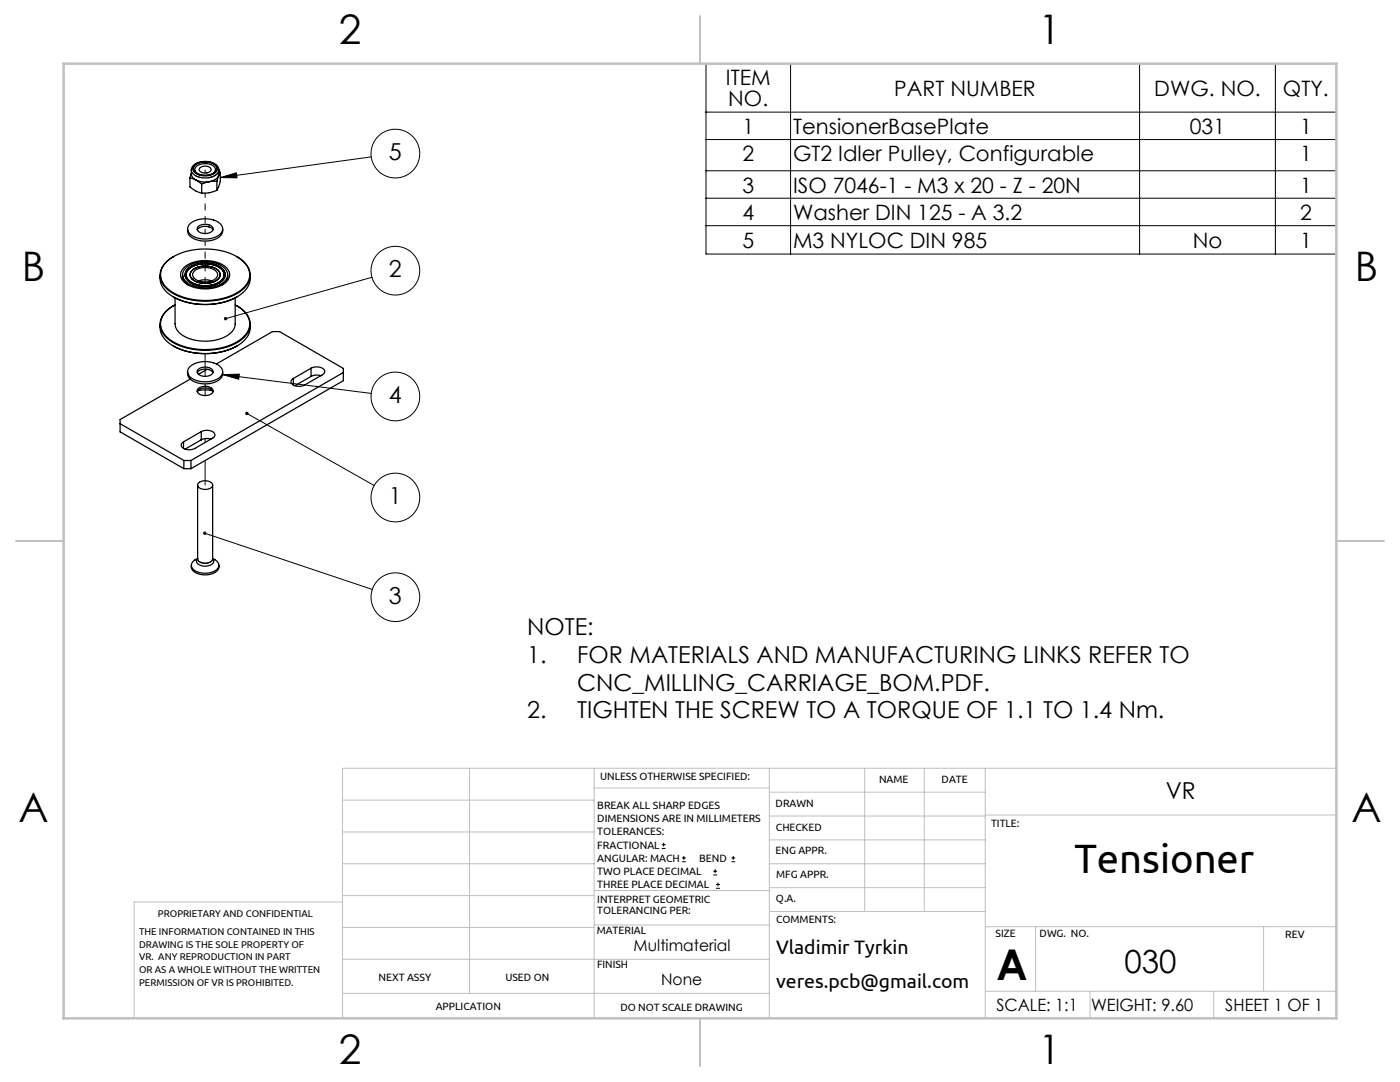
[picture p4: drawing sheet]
<svg xmlns="http://www.w3.org/2000/svg" width="279mm" height="216mm" viewBox="0 0 279 216" stroke-linecap="round" stroke-linejoin="round" font-family="sans-serif">
<g fill="none" stroke="#000" stroke-width=".2">
<path d="M140.9 12.7h125.8v38h-125.8zM157.8 12.7v38M227.4 12.7v38M254.5 12.7v38M44 35.4l3.2-.9 .1 1zM74.1 31.3l-30.1 4.1M140.9 22.4h125.8M140.9 27.8h125.8M140.9 34.1h125.8M140.9 39.6h125.8M74.2 55.3l-29.2 8.3M140.9 45h125.8"/>
<path d="M44.4 74.7l29.7 3.8M44.4 74.7h3.4l-.2 1zM49.3 82.5l25.4 14.4M40.9 106.4l33.4 11.2M132.1 169.3h.7M132.1 168.5h.7M132.4 168.2v.7M136.1 171.9h.8M136.1 171.2h.8M136.5 170.8v.8M142.3 174.6h.8M142.3 173.8h.8"/>
<path d="M142.7 173.5v.7M142.9 177.3h.8M142.9 176.5h.8M143.3 176.1v.8M146 171.9h.7M146 171.2h.7M146.3 170.8v.8"/>
<circle cx="78.9" cy="30.6" r="4.9"/>
<circle cx="78.9" cy="54" r="4.9"/>
<circle cx="78.9" cy="79.1" r="4.9"/>
<circle cx="78.9" cy="99.3" r="4.9"/>
<circle cx="78.9" cy="119.2" r="4.9"/>
</g>
<g fill="none" stroke="#c0c0c0" stroke-width=".2">
<path d="M68.4 159.7h50.2M93.7 153.3v44.9M118.6 153.3v49.9M118.6 157.2h34.9M153.5 153.3v49.9M153.5 158.1h43.1M172.6 153.3v28.6M184.5 153.3v28.6M196.6 153.3v49.9M266.7 153.3h-198.3v49.9M68.4 178.7h50.2M68.4 172.4h50.2"/>
<path d="M68.4 166h50.2M68.4 180h-41.6v23.2M118.6 177.7h35.1M153.5 167.6h43.1M153.5 162.8h43.1M153.5 172.4h43.1M153.5 177.1h43.1M196.6 162.6h70.1M68.4 198.2h85.1M68.4 185.1h50.2M68.4 191.4h50.2M118.6 191.4h34.9"/>
<path d="M118.6 184.6h35.1M153.7 181.9h42.9M196.6 197.8h70.1M196.6 184.9h70.1M206.7 184.9v12.9M217.5 197.8v5.4M242.2 197.8v5.4M252.2 184.9v12.9"/>
</g>
<path d="M139.7 3.2v9.5M3.2 107.9h9.5M266.7 107.9h9.5M139.7 203.2v9.5" fill="none" stroke="#c0c0c0" stroke-width=".25"/>
<path d="M12.7 12.7h254v190.5h-254z" fill="none" stroke="#c0c0c0" stroke-width=".5"/>
<path d="M49 82.3l.3 .2-.3-.2a.34 .34 0 0 0 .2 .5 .34 .34 0 0 0 .4-.4 .34 .34 0 0 0-.6-.1zM40.6 106.2l-.1 .1 .4 .1-.4-.1a.34 .34 0 0 0 .4 .4 .34 .34 0 0 0 .3-.4 .34 .34 0 0 0-.6-.1zM44.4 74.7h3.4l-.2 1zM44.8 63.4l-.1 .3 .3-.1-.3 .1a.34 .34 0 0 0 .5 .2 .34 .34 0 0 0 .1-.5 .34 .34 0 0 0-.5 0zM44 35.4l3.2-.9 .1 1z" fill="#000"/>
<g fill="none" stroke="#000" stroke-width=".25">
<path d="M37.9 35.5v1.8l1.2 .8 1.2 .4M37.9 35.5l1.2 .4M38.2 33.9l.1 1.3 .8 .7M38.2 34.6l-.3 .9M38.2 33.9a1.98 1.98 0 0 0 2 1.6 3 3 0 0 0 3.5-1.4v-.2M38.2 33.9a2.31 2.31 0 0 1 2.6-1.7 2.45 2.45 0 0 1 2.9 1.7M38.8 33a3.3 3.3 0 0 1 4.5 .4 1.51 1.51 0 0 1-1.6 1.6 2.66 2.66 0 0 1-3.2-1.2v-.4zM39 32.9a3.2 3.2 0 0 1 4.2 .4 1.24 1.24 0 0 1-1.2 1.6 2.88 2.88 0 0 1-3.4-1v-.4zM39.1 35.9a4.3 4.3 0 0 0 2.7 .3M39.1 35.9l1.2 .8M39.2 33.2a2.76 2.76 0 0 1 3.8 .4 1.22 1.22 0 0 1-1.4 1.3 2.19 2.19 0 0 1-2.7-1l.1-.4zM39.9 33.5a1.49 1.49 0 0 1 2.2 .3 1.34 1.34 0 0 1-2.4 0z"/>
<path d="M40.3 36.7v1.8M41.8 36.2l-1.5 .5M43.3 38l-1.5 .5h-1.5M43.3 36.2h-1.5M43.3 36.2v1.8M43.6 35.1a2.36 2.36 0 0 1-1.8 1.1M43.6 35.1l-.3 1.1M43.7 33.9l-.1 1.2M43.7 34.2l.3 .2M44 34.4a5.7 5.7 0 0 1-.4 2.9l-.3 .7M44 34.4l-.4 .7M31.9 54.9a4.6 4.6 0 0 0 3.1 4.5 13.9 13.9 0 0 0 13-.6 4.1 4.1 0 0 0 1.9-3.9"/>
<path d="M33.2 52.3a12.3 12.3 0 0 1 10.2-2.4 8.2 8.2 0 0 1 6.1 3.6 3.6 3.6 0 0 1-1.6 4.5 13.5 13.5 0 0 1-14 0 3.5 3.5 0 0 1-.7-5.7zM34.6 59.2a13.9 13.9 0 0 0 12.7 0M34.6 51.2a4.1 4.1 0 0 0-2.5 4.7 6.7 6.7 0 0 0 4.9 3.7 13.6 13.6 0 0 0 11.2-1.6 3.6 3.6 0 0 0 .1-6.1l-1.1-.7M34.9 59.4v5.2a3.7 3.7 0 0 0 3.1 3 8.9 8.9 0 0 0 8-1.1l.7-.9 .2-.7v-5.5M36.4 54.8a2.13 2.13 0 0 0 1.2 2.1M36.7 53.4a7 7 0 0 1 8.6 .1 2.05 2.05 0 0 1-.9 3.3 7.3 7.3 0 0 1-7.7-.5 1.86 1.86 0 0 1 0-2.9zM37.1 53.5a6.5 6.5 0 0 1 7.8 .1 1.91 1.91 0 0 1-.9 3.1 6.5 6.5 0 0 1-7.1-.8 1.69 1.69 0 0 1 .2-2.4zM37.4 53.8a5.7 5.7 0 0 1 7.1 0 1.68 1.68 0 0 1-.8 2.7 5.8 5.8 0 0 1-6.4-.7 1.48 1.48 0 0 1 .1-2zM37.4 45.7a2.06 2.06 0 0 0 1.9 2.2 4.6 4.6 0 0 0 5-1.2l.1-1M37.6 53.8a5.4 5.4 0 0 1 6.7 0 1.63 1.63 0 0 1-.9 2.7 5.3 5.3 0 0 1-6-.9l-.2-.5v-.6zM37.6 53.8a5.4 5.4 0 0 1 6.7 0 1.62 1.62 0 0 1-.9 2.7 5.3 5.3 0 0 1-6-.9l-.3-.8 .2-.5zM38 44.6a5 5 0 0 1 6.1 .2 1.48 1.48 0 0 1-.7 2.3 5.1 5.1 0 0 1-5.6-.6 1.32 1.32 0 0 1 .2-1.9z"/>
<path d="M38.3 54a4.2 4.2 0 0 1 5.4 .2 1.46 1.46 0 0 1-1.2 2.1 4.2 4.2 0 0 1-4.4-.9l-.2-.7zM38.4 53.9a4.2 4.2 0 0 1 5.3 .3 1.43 1.43 0 0 1-1.1 2.1 3.9 3.9 0 0 1-4.6-1.1v-.7zM38.8 54.1a3.5 3.5 0 0 1 4.5 .2 1.19 1.19 0 0 1-1 1.7 3.2 3.2 0 0 1-3.8-.9v-.6zM39.4 45.9a2.05 2.05 0 0 1 3.1 0M39.6 45.2a2.11 2.11 0 0 1 2.9 .3 1.36 1.36 0 0 1-1.8 1.1 1.16 1.16 0 0 1-1.3-1.1zM39.6 56a4.1 4.1 0 0 1 2.7 0M45.4 54.8a2.11 2.11 0 0 1-1.1 2.1M31.9 64.7a4.6 4.6 0 0 0 3.1 4.5 13.9 13.9 0 0 0 13-.6 4.1 4.1 0 0 0 1.9-3.9M34.6 69a13.9 13.9 0 0 0 12.7 0M34.6 61a4.1 4.1 0 0 0-2.5 4.7 6.7 6.7 0 0 0 4.9 3.7 13.6 13.6 0 0 0 11.2-1.6 3.6 3.6 0 0 0 .1-6.1l-1.1-.7M34.9 60.8a4.2 4.2 0 0 0-2.7 4.8 6.7 6.7 0 0 0 4.9 3.7 13.2 13.2 0 0 0 11.2-1.8 3.5 3.5 0 0 0-.3-6l-1.1-.7M37.4 74.2a2.06 2.06 0 0 0 1.9 2.2 4.6 4.6 0 0 0 5-1.2l.1-1"/>
<path d="M38 75.6l-14 8.1v2.5l12.7 7.3M38 73.1a5 5 0 0 1 6.1 .2 1.48 1.48 0 0 1-.7 2.3 5.1 5.1 0 0 1-5.6-.6 1.32 1.32 0 0 1 .2-1.9zM39.4 78.2a2.01 2.01 0 0 1 3.1 0M39.4 74.4a2.05 2.05 0 0 1 3.1 0M39.4 78a5.3 5.3 0 0 1 3 0M39.5 77.6a2.16 2.16 0 0 1 3 .2 1.24 1.24 0 0 1-1.6 1.1 1.29 1.29 0 0 1-1.5-1zM39.6 73.7a2.11 2.11 0 0 1 2.9 .3 1.36 1.36 0 0 1-1.8 1.1 1.16 1.16 0 0 1-1.3-1.1zM41.3 73.7l-1.7 1M43.2 72.6l11.2-6.4h1.4l12.7 7.3v2.5l-30.4 17.5M58.5 75.5v1.3M62.1 73.5a2.05 2.05 0 0 1 2.7 .5v.3l-.3 .4-3.7 2.1a2.05 2.05 0 0 1-2.7-.5v-.3l.4-.5M62.1 73.5l-3.6 2"/>
<path d="M62.1 73.5v1.6M62.1 75.1l-3.2 1.9M64 75a2.55 2.55 0 0 0-1.9 .1M68.5 74.3l-30.4 17.6M24 84.5l12.7 7.4M36.6 88.2v1.3M36.7 91.9h1.4M36.7 93.5h1.4M36.7 91.9v1.6M38.1 91.9v1.6M39.4 96.8v14.7M39.6 96.4a1.97 1.97 0 0 1 2.8 .3 1.33 1.33 0 0 1-1.7 .9 .97 .97 0 0 1-1.2-1.1z"/>
<path d="M40.2 86.1a2.05 2.05 0 0 1 2.7 .6l-.1 .3-.2 .3-3.7 2.2a2.05 2.05 0 0 1-2.7-.5v-.4l.4-.4M40.2 86.1l-3.6 2.1M40.2 86.1v1.7M40.2 87.8l-3.3 1.8M42.1 87.6a2.55 2.55 0 0 0-1.9 .2M42.4 96.8v14.7M38.2 112.8a1.86 1.86 0 0 0 2 1.8 3.1 3.1 0 0 0 3.5-1.2v-.6M39.4 111.4a1.47 1.47 0 0 0-1.1 1.8 3.6 3.6 0 0 0 5.3 0 1.2 1.2 0 0 0-.7-1.5l-.5-.3M39.4 111.5a1.8 1.8 0 0 0 2.9 .4l.1-.4M39.4 111.5a.83 .83 0 0 0-.1 .9 .83 .83 0 0 0 .8 .5 2.07 2.07 0 0 0 2.6-.8l-.3-.6M39.4 111.5h.1M42.4 111.5h.1"/>
</g>
<path d="M40.9 33.9v.6M40.9 70.6v4.5M40.9 76.6v2.3M40.9 87.5v.8M40.9 91.9v4.9M39.4 111.5l.2 .4 .3 .3M39.9 112.2a1.86 1.86 0 0 0 2.5-.6v-.1" fill="none" stroke="#000" stroke-width=".2" stroke-dasharray="6.3 1.3 1.3 1.3 1.3 1.3"/>
<path d="M43.7 33.9a2.09 2.09 0 0 1-2.2 1.6 2.85 2.85 0 0 1-3.3-1.5v-.1" fill="none" stroke="#000" stroke-width=".2" stroke-dasharray="6.3 1.3 1.3 1.3 1.3 1.3" stroke-dashoffset="3.5"/>
<path d="M40.9 38.5v8.1" fill="none" stroke="#000" stroke-width=".2" stroke-dasharray="6.3 1.3 1.3 1.3 1.3 1.3" stroke-dashoffset="5.5"/>
<path d="M40.9 48.1v8.2" fill="none" stroke="#000" stroke-width=".2" stroke-dasharray="6.3 1.3 1.3 1.3 1.3 1.3" stroke-dashoffset="5.4"/>
<text font-size="8.5" x="198.9" y="195.5">A</text>
<text font-size="8.2" x="214.4" y="174.2">Tensioner</text>
<g font-size="8.1">
<text x="67.6" y="8.9">2</text>
<text x="207.3" y="8.9">1</text>
<text x="4.4" y="56.2">B</text>
<text x="270.4" y="56.2">B</text>
<text x="3.7" y="164.1">A</text>
<text x="269.7" y="164.1">A</text>
<text x="67.6" y="212.4">2</text>
<text x="207.3" y="212.4">1</text>
</g>
<text font-size="6.3" x="224.4" y="194.1">030</text>
<g font-size="4.7">
<text x="77.6" y="31.9">5</text>
<text x="77.6" y="55.3">2</text>
<text x="77.6" y="80.4">4</text>
<text x="77.6" y="100.5">1</text>
<text x="77.6" y="120.4">3</text>
<text x="105.2" y="126.8">NOTE:</text>
<text x="105.2" y="132.3">1.</text>
<text x="115.2" y="132.3">FOR MATERIALS AND MANUFACTURING LINKS REFER TO</text>
<text x="115.2" y="137.8">CNC_MILLING_CARRIAGE_BOM.PDF.</text>
<text x="105.2" y="143.3">2.</text>
<text x="115.2" y="143.3">TIGHTEN THE SCREW TO A TORQUE OF 1.1 TO 1.4 Nm.</text>
<text x="232.7" y="159.4">VR</text>
</g>
<g font-size="4.2">
<text x="144.9" y="17">ITEM</text>
<text x="145.3" y="21.2">NO.</text>
<text x="178.5" y="19.1">PART NUMBER</text>
<text x="230.4" y="19.1">DWG. NO.</text>
<text x="256" y="19.1">QTY.</text>
<text x="148.2" y="26.7">1</text>
<text x="158.3" y="26.7">TensionerBasePlate</text>
<text x="237.5" y="26.7">031</text>
<text x="259.4" y="26.7">1</text>
<text x="148.2" y="32.2">2</text>
<text x="158.3" y="32.2">GT2 Idler Pulley, Configurable</text>
<text x="259.4" y="32.2">1</text>
<text x="148.2" y="38.4">3</text>
<text x="158.3" y="38.4">ISO 7046-1 - M3 x 20 - Z - 20N</text>
<text x="259.4" y="38.4">1</text>
<text x="148.2" y="43.9">4</text>
<text x="158.3" y="43.9">Washer DIN 125 - A 3.2</text>
<text x="259.4" y="43.9">2</text>
<text x="148.2" y="49.5">5</text>
<text x="158.3" y="49.5">M3 NYLOC DIN 985</text>
<text x="238" y="49.5">No</text>
<text x="259.4" y="49.5">1</text>
</g>
<g font-size="3.9">
<text x="154.9" y="190.4">Vladimir Tyrkin</text>
<text x="154.9" y="197.2">veres.pcb@gmail.com</text>
</g>
<g font-size="3.4">
<text x="198.8" y="201.7">SCALE: 1:1</text>
<text x="217.7" y="201.8">WEIGHT: 9.60</text>
<text x="244.5" y="201.7">SHEET 1 OF 1</text>
</g>
<g font-size="3.2">
<text x="126.5" y="189.8">Multimaterial</text>
<text x="132" y="196.6">None</text>
</g>
<g font-size="2.1">
<text x="119.8" y="155.6">UNLESS OTHERWISE SPECIFIED:</text>
<text x="119.2" y="161.4">BREAK ALL SHARP EDGES</text>
<text x="154.8" y="161">DRAWN</text>
<text x="175.4" y="156.2">NAME</text>
<text x="187.9" y="156.2">DATE</text>
<text x="119.2" y="164">DIMENSIONS ARE IN MILLIMETERS</text>
<text x="119.2" y="166.7">TOLERANCES:</text>
<text x="154.9" y="165.8">CHECKED</text>
<text x="197.8" y="165">TITLE:</text>
<text x="119.2" y="169.3">FRACTIONAL</text>
<text x="119.2" y="172">ANGULAR: MACH</text>
<text x="139.5" y="172">BEND</text>
<text x="154.8" y="170.5">ENG APPR.</text>
<text x="119.2" y="174.6">TWO PLACE DECIMAL</text>
<text x="119.2" y="177.3">THREE PLACE DECIMAL</text>
<text x="154.9" y="180">Q.A.</text>
<text x="154.9" y="175.2">MFG APPR.</text>
<text x="119.2" y="180.2">INTERPRET GEOMETRIC</text>
<text x="119.2" y="182.3">TOLERANCING PER:</text>
<text x="154.9" y="184.2">COMMENTS:</text>
<text x="119.1" y="186.3">MATERIAL</text>
<text x="198.7" y="187">SIZE</text>
<text x="207.5" y="187">DWG. NO.</text>
<text x="256.5" y="187.1">REV</text>
<text x="75.5" y="195.8">NEXT ASSY</text>
<text x="100.9" y="195.7">USED ON</text>
<text x="119.1" y="193.1">FINISH</text>
<text x="86.9" y="201.6">APPLICATION</text>
<text x="123.8" y="201.6">DO NOT SCALE DRAWING</text>
</g>
<g font-size="2">
<text x="31.5" y="183">PROPRIETARY AND CONFIDENTIAL</text>
<text x="27.8" y="186.6">THE INFORMATION CONTAINED IN THIS</text>
<text x="27.8" y="189.1">DRAWING IS THE SOLE PROPERTY OF</text>
<text x="27.8" y="191.6">VR. ANY REPRODUCTION IN PART</text>
<text x="27.8" y="194.2">OR AS A WHOLE WITHOUT THE WRITTEN</text>
<text x="27.8" y="196.7">PERMISSION OF VR IS PROHIBITED.</text>
</g>
</svg>
